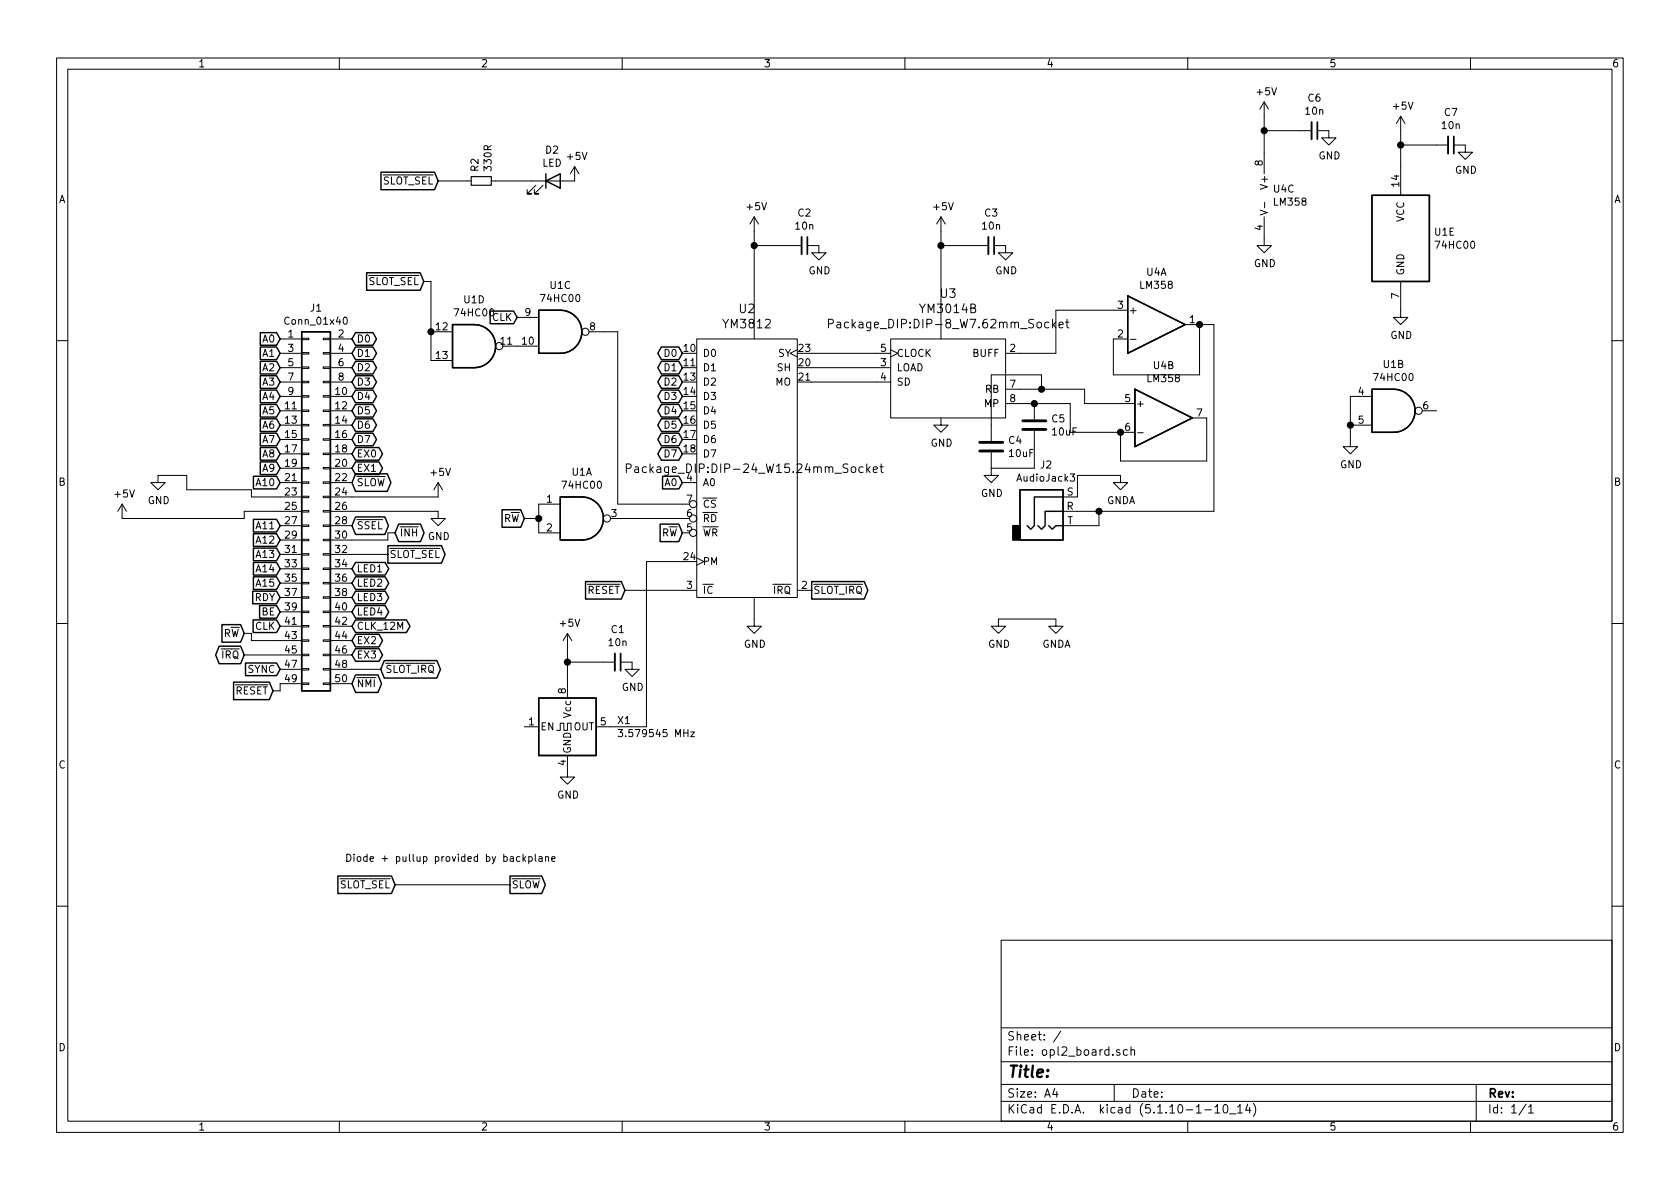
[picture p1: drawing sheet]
EESchema Schematic File Version 4
EELAYER 30 0
EELAYER END
$Descr A4 11693 8268
encoding utf-8
Sheet 1 1
Title ""
Date ""
Rev ""
Comp ""
Comment1 ""
Comment2 ""
Comment3 ""
Comment4 ""
$EndDescr
$Comp
L Connector_Generic:Conn_02x25_Odd_Even J1
U 1 1
P 2150 3550
F 0 "J1" H 2200 4967 50  0000 C CNN
F 1 "Conn_01x40" H 2200 4876 50  0000 C CNN
F 2 "Connector_PinHeader_2.54mm:PinHeader_2x25_P2.54mm_Horizontal" H 2150 3550 50  0001 C CNN
F 3 "~" H 2150 3550 50  0001 C CNN
	1    2150 3550
	1    0    0    -1  
$EndComp
$Comp
L power:+5V #PWR0101
U 1 1
P 3050 3450
F 0 "#PWR0101" H 3050 3300 50  0001 C CNN
F 1 "+5V" H 3065 3623 50  0000 C CNN
F 2 "" H 3050 3450 50  0001 C CNN
F 3 "" H 3050 3450 50  0001 C CNN
	1    3050 3450
	1    0    0    -1  
$EndComp
$Comp
L power:+5V #PWR0102
U 1 1
P 850 3600
F 0 "#PWR0102" H 850 3450 50  0001 C CNN
F 1 "+5V" H 865 3773 50  0000 C CNN
F 2 "" H 850 3600 50  0001 C CNN
F 3 "" H 850 3600 50  0001 C CNN
	1    850  3600
	1    0    0    -1  
$EndComp
Wire Wire Line
	1950 3550 1700 3550
$Comp
L power:GND #PWR0103
U 1 1
P 3050 3550
F 0 "#PWR0103" H 3050 3300 50  0001 C CNN
F 1 "GND" H 3055 3377 50  0000 C CNN
F 2 "" H 3050 3550 50  0001 C CNN
F 3 "" H 3050 3550 50  0001 C CNN
	1    3050 3550
	1    0    0    -1  
$EndComp
$Comp
L power:GND #PWR0104
U 1 1
P 1100 3300
F 0 "#PWR0104" H 1100 3050 50  0001 C CNN
F 1 "GND" H 1105 3127 50  0000 C CNN
F 2 "" H 1100 3300 50  0001 C CNN
F 3 "" H 1100 3300 50  0001 C CNN
	1    1100 3300
	1    0    0    -1  
$EndComp
Wire Wire Line
	1750 3450 1750 3400
Wire Wire Line
	1750 3450 1950 3450
Text GLabel 1950 2350 0    50   Input ~ 0
A0
Text GLabel 1950 2450 0    50   Input ~ 0
A1
Text GLabel 1950 2550 0    50   Input ~ 0
A2
Text GLabel 1950 2650 0    50   Input ~ 0
A3
Text GLabel 1950 2750 0    50   Input ~ 0
A4
Text GLabel 1950 2850 0    50   Input ~ 0
A5
Text GLabel 1950 2950 0    50   Input ~ 0
A6
Text GLabel 1950 3050 0    50   Input ~ 0
A7
Text GLabel 1950 3150 0    50   Input ~ 0
A8
Text GLabel 1950 3250 0    50   Input ~ 0
A9
Text GLabel 1950 3350 0    50   Input ~ 0
A10
Text GLabel 1950 3650 0    50   Input ~ 0
A11
Text GLabel 1950 3750 0    50   Input ~ 0
A12
Text GLabel 1950 3850 0    50   Input ~ 0
A13
Text GLabel 1950 3950 0    50   Input ~ 0
A14
Text GLabel 1950 4050 0    50   Input ~ 0
A15
Text GLabel 2450 2350 2    50   BiDi ~ 0
D0
Text GLabel 2450 2450 2    50   BiDi ~ 0
D1
Text GLabel 2450 2550 2    50   BiDi ~ 0
D2
Text GLabel 2450 2650 2    50   BiDi ~ 0
D3
Text GLabel 2450 2750 2    50   BiDi ~ 0
D4
Text GLabel 2450 2850 2    50   BiDi ~ 0
D5
Text GLabel 2450 2950 2    50   BiDi ~ 0
D6
Text GLabel 2450 3050 2    50   BiDi ~ 0
D7
Text GLabel 1900 4800 0    50   Input ~ 0
~RESET~
Text GLabel 2450 4750 2    50   BiDi ~ 0
~NMI~
Text GLabel 1950 4150 0    50   Input ~ 0
RDY
Text GLabel 1950 4250 0    50   Input ~ 0
BE
Text GLabel 1950 4350 0    50   Input ~ 0
CLK
Text GLabel 1700 4400 0    50   Input ~ 0
R~W~
Text GLabel 1950 4650 0    50   Input ~ 0
SYNC
Text GLabel 1700 4550 0    50   BiDi ~ 0
~IRQ~
Text GLabel 2650 4650 2    50   BiDi ~ 0
~SLOT_IRQ~
Text GLabel 2450 4550 2    50   BiDi ~ 0
EX3
Text GLabel 2450 4450 2    50   BiDi ~ 0
EX2
Text GLabel 2450 4350 2    50   BiDi ~ 0
CLK_12M
Wire Wire Line
	1700 3600 1700 3550
Wire Wire Line
	1700 4550 1950 4550
Text GLabel 2450 3650 2    50   BiDi ~ 0
~SSEL~
Text GLabel 2750 3700 2    50   BiDi ~ 0
~INH~
Text GLabel 2700 3850 2    50   Output ~ 0
~SLOT_SEL~
Text GLabel 2450 3950 2    50   BiDi ~ 0
LED1
Text GLabel 2450 4050 2    50   BiDi ~ 0
LED2
Text GLabel 2450 4150 2    50   BiDi ~ 0
LED3
Text GLabel 2450 4250 2    50   BiDi ~ 0
LED4
Text GLabel 2450 3150 2    50   BiDi ~ 0
EX0
Text GLabel 2450 3250 2    50   BiDi ~ 0
EX1
Text GLabel 2450 3350 2    50   BiDi ~ 0
~SLOW~
Wire Wire Line
	2450 3450 3050 3450
Wire Wire Line
	2450 3550 3050 3550
Wire Wire Line
	2750 3700 2700 3700
Wire Wire Line
	2700 3700 2700 3750
Wire Wire Line
	2700 3750 2450 3750
Wire Wire Line
	2650 4650 2450 4650
Wire Wire Line
	1900 4800 1950 4800
Wire Wire Line
	1950 4800 1950 4750
Wire Wire Line
	1700 4400 1750 4400
Wire Wire Line
	1750 4400 1750 4450
Wire Wire Line
	1750 4450 1950 4450
Wire Wire Line
	2700 3850 2450 3850
Wire Wire Line
	1300 3400 1750 3400
Wire Wire Line
	1300 3400 1300 3300
Wire Wire Line
	1300 3300 1100 3300
Wire Wire Line
	850  3600 1700 3600
Text GLabel 4750 2450 0    50   BiDi ~ 0
D0
Text GLabel 4750 2550 0    50   BiDi ~ 0
D1
Text GLabel 4750 2650 0    50   BiDi ~ 0
D2
Text GLabel 4750 2750 0    50   BiDi ~ 0
D3
Text GLabel 4750 2850 0    50   BiDi ~ 0
D4
Text GLabel 4750 2950 0    50   BiDi ~ 0
D5
Text GLabel 4750 3050 0    50   BiDi ~ 0
D6
Text GLabel 4750 3150 0    50   BiDi ~ 0
D7
Text GLabel 4750 3350 0    50   Input ~ 0
A0
Text GLabel 3650 3600 0    50   Input ~ 0
R~W~
Text GLabel 4750 3700 0    50   Input ~ 0
R~W~
Wire Wire Line
	4750 3600 4350 3600
$Comp
L power:+5V #PWR0105
U 1 1
P 9750 900
F 0 "#PWR0105" H 9750 750 50  0001 C CNN
F 1 "+5V" H 9765 1073 50  0000 C CNN
F 2 "" H 9750 900 50  0001 C CNN
F 3 "" H 9750 900 50  0001 C CNN
	1    9750 900 
	1    0    0    -1  
$EndComp
$Comp
L Device:C_Small C7
U 1 1
P 10100 1000
F 0 "C7" V 9871 1000 50  0000 C CNN
F 1 "10n" V 9962 1000 50  0000 C CNN
F 2 "Capacitor_THT:C_Disc_D4.3mm_W1.9mm_P5.00mm" H 10100 1000 50  0001 C CNN
F 3 "~" H 10100 1000 50  0001 C CNN
	1    10100 1000
	0    1    1    0   
$EndComp
Wire Wire Line
	9750 1150 9750 1000
Wire Wire Line
	10000 1000 9750 1000
Connection ~ 9750 1000
Wire Wire Line
	9750 1000 9750 900 
$Comp
L power:GND #PWR0106
U 1 1
P 10200 1000
F 0 "#PWR0106" H 10200 750 50  0001 C CNN
F 1 "GND" H 10205 827 50  0000 C CNN
F 2 "" H 10200 1000 50  0001 C CNN
F 3 "" H 10200 1000 50  0001 C CNN
	1    10200 1000
	1    0    0    -1  
$EndComp
Text GLabel 5650 4100 2    50   Output ~ 0
~SLOT_IRQ~
$Comp
L power:+5V #PWR0107
U 1 1
P 5250 1600
F 0 "#PWR0107" H 5250 1450 50  0001 C CNN
F 1 "+5V" H 5265 1773 50  0000 C CNN
F 2 "" H 5250 1600 50  0001 C CNN
F 3 "" H 5250 1600 50  0001 C CNN
	1    5250 1600
	1    0    0    -1  
$EndComp
$Comp
L Device:C_Small C2
U 1 1
P 5600 1700
F 0 "C2" V 5371 1700 50  0000 C CNN
F 1 "10n" V 5462 1700 50  0000 C CNN
F 2 "Capacitor_THT:C_Disc_D4.3mm_W1.9mm_P5.00mm" H 5600 1700 50  0001 C CNN
F 3 "~" H 5600 1700 50  0001 C CNN
	1    5600 1700
	0    1    1    0   
$EndComp
Wire Wire Line
	5500 1700 5250 1700
Connection ~ 5250 1700
Wire Wire Line
	5250 1700 5250 1600
$Comp
L power:GND #PWR0108
U 1 1
P 5700 1700
F 0 "#PWR0108" H 5700 1450 50  0001 C CNN
F 1 "GND" H 5705 1527 50  0000 C CNN
F 2 "" H 5700 1700 50  0001 C CNN
F 3 "" H 5700 1700 50  0001 C CNN
	1    5700 1700
	1    0    0    -1  
$EndComp
Wire Wire Line
	5250 1700 5250 2350
$Comp
L power:GND #PWR0109
U 1 1
P 5250 4300
F 0 "#PWR0109" H 5250 4050 50  0001 C CNN
F 1 "GND" H 5255 4127 50  0000 C CNN
F 2 "" H 5250 4300 50  0001 C CNN
F 3 "" H 5250 4300 50  0001 C CNN
	1    5250 4300
	1    0    0    -1  
$EndComp
Wire Wire Line
	5250 4300 5250 4150
Wire Wire Line
	6100 2450 5650 2450
Wire Wire Line
	6100 2550 5650 2550
Wire Wire Line
	6100 2650 5650 2650
Wire Wire Line
	7750 2150 7350 2150
Wire Wire Line
	7350 2150 7350 2450
Wire Wire Line
	7350 2450 7100 2450
Wire Wire Line
	7750 2350 7750 2600
Wire Wire Line
	7750 2600 8350 2600
Wire Wire Line
	8350 2600 8350 2250
$Comp
L power:GND #PWR0110
U 1 1
P 8800 1650
F 0 "#PWR0110" H 8800 1400 50  0001 C CNN
F 1 "GND" H 8805 1477 50  0000 C CNN
F 2 "" H 8800 1650 50  0001 C CNN
F 3 "" H 8800 1650 50  0001 C CNN
	1    8800 1650
	1    0    0    -1  
$EndComp
Wire Wire Line
	7800 3000 7800 3200
Wire Wire Line
	7800 3200 8400 3200
Wire Wire Line
	8400 3200 8400 2900
Wire Wire Line
	7100 2800 7200 2800
Wire Wire Line
	7450 2800 7450 3000
Wire Wire Line
	7450 3000 7800 3000
Wire Wire Line
	7100 2700 7250 2700
Wire Wire Line
	7550 2700 7550 2800
Wire Wire Line
	7550 2800 7800 2800
$Comp
L power:GNDA #PWR0111
U 1 1
P 7800 3300
F 0 "#PWR0111" H 7800 3050 50  0001 C CNN
F 1 "GNDA" H 7805 3127 50  0000 C CNN
F 2 "" H 7800 3300 50  0001 C CNN
F 3 "" H 7800 3300 50  0001 C CNN
	1    7800 3300
	1    0    0    -1  
$EndComp
Wire Wire Line
	7500 3550 7650 3550
Wire Wire Line
	8450 3550 8450 2250
Wire Wire Line
	8450 2250 8350 2250
Wire Wire Line
	7500 3650 7650 3650
Wire Wire Line
	7650 3650 7650 3550
Connection ~ 7650 3550
Wire Wire Line
	7650 3550 8450 3550
$Comp
L Connector:AudioJack3 J2
U 1 1
P 7300 3550
F 0 "J2" H 7282 3875 50  0000 C CNN
F 1 "AudioJack3" H 7282 3784 50  0000 C CNN
F 2 "Connector_Audio:Jack_3.5mm_CUI_SJ1-3533NG_Horizontal" H 7300 3550 50  0001 C CNN
F 3 "~" H 7300 3550 50  0001 C CNN
	1    7300 3550
	1    0    0    -1  
$EndComp
Wire Wire Line
	7500 3450 7500 3300
$Comp
L Device:C C5
U 1 1
P 7200 2950
F 0 "C5" H 7315 2996 50  0000 L CNN
F 1 "10uF" H 7315 2905 50  0000 L CNN
F 2 "Capacitor_THT:C_Disc_D4.3mm_W1.9mm_P5.00mm" H 7238 2800 50  0001 C CNN
F 3 "~" H 7200 2950 50  0001 C CNN
	1    7200 2950
	1    0    0    -1  
$EndComp
Connection ~ 7200 2800
Wire Wire Line
	7200 2800 7450 2800
$Comp
L Device:C C4
U 1 1
P 6900 3100
F 0 "C4" H 7015 3146 50  0000 L CNN
F 1 "10uF" H 7015 3055 50  0000 L CNN
F 2 "Capacitor_THT:C_Disc_D4.3mm_W1.9mm_P5.00mm" H 6938 2950 50  0001 C CNN
F 3 "~" H 6900 3100 50  0001 C CNN
	1    6900 3100
	1    0    0    -1  
$EndComp
Wire Wire Line
	6900 2950 6900 2600
Wire Wire Line
	6900 2600 7250 2600
Wire Wire Line
	7250 2600 7250 2700
Connection ~ 7250 2700
Wire Wire Line
	7250 2700 7550 2700
$Comp
L power:GND #PWR0112
U 1 1
P 6550 2900
F 0 "#PWR0112" H 6550 2650 50  0001 C CNN
F 1 "GND" H 6555 2727 50  0000 C CNN
F 2 "" H 6550 2900 50  0001 C CNN
F 3 "" H 6550 2900 50  0001 C CNN
	1    6550 2900
	1    0    0    -1  
$EndComp
$Comp
L power:+5V #PWR0113
U 1 1
P 6550 1600
F 0 "#PWR0113" H 6550 1450 50  0001 C CNN
F 1 "+5V" H 6565 1773 50  0000 C CNN
F 2 "" H 6550 1600 50  0001 C CNN
F 3 "" H 6550 1600 50  0001 C CNN
	1    6550 1600
	1    0    0    -1  
$EndComp
$Comp
L Device:C_Small C3
U 1 1
P 6900 1700
F 0 "C3" V 6671 1700 50  0000 C CNN
F 1 "10n" V 6762 1700 50  0000 C CNN
F 2 "Capacitor_THT:C_Disc_D4.3mm_W1.9mm_P5.00mm" H 6900 1700 50  0001 C CNN
F 3 "~" H 6900 1700 50  0001 C CNN
	1    6900 1700
	0    1    1    0   
$EndComp
Wire Wire Line
	6800 1700 6550 1700
Connection ~ 6550 1700
Wire Wire Line
	6550 1700 6550 1600
$Comp
L power:GND #PWR0114
U 1 1
P 7000 1700
F 0 "#PWR0114" H 7000 1450 50  0001 C CNN
F 1 "GND" H 7005 1527 50  0000 C CNN
F 2 "" H 7000 1700 50  0001 C CNN
F 3 "" H 7000 1700 50  0001 C CNN
	1    7000 1700
	1    0    0    -1  
$EndComp
Wire Wire Line
	6550 1700 6550 2350
$Comp
L Oscillator:CXO_DIP8 X1
U 1 1
P 3950 5050
F 0 "X1" H 4294 5096 50  0000 L CNN
F 1 "3.579545 MHz" H 4294 5005 50  0000 L CNN
F 2 "Oscillator:Oscillator_DIP-8" H 4400 4700 50  0001 C CNN
F 3 "http://cdn-reichelt.de/documents/datenblatt/B400/OSZI.pdf" H 3850 5050 50  0001 C CNN
	1    3950 5050
	1    0    0    -1  
$EndComp
$Comp
L power:+5V #PWR0115
U 1 1
P 3950 4500
F 0 "#PWR0115" H 3950 4350 50  0001 C CNN
F 1 "+5V" H 3965 4673 50  0000 C CNN
F 2 "" H 3950 4500 50  0001 C CNN
F 3 "" H 3950 4500 50  0001 C CNN
	1    3950 4500
	1    0    0    -1  
$EndComp
$Comp
L Device:C_Small C1
U 1 1
P 4300 4600
F 0 "C1" V 4071 4600 50  0000 C CNN
F 1 "10n" V 4162 4600 50  0000 C CNN
F 2 "Capacitor_THT:C_Disc_D4.3mm_W1.9mm_P5.00mm" H 4300 4600 50  0001 C CNN
F 3 "~" H 4300 4600 50  0001 C CNN
	1    4300 4600
	0    1    1    0   
$EndComp
Wire Wire Line
	3950 4750 3950 4600
Wire Wire Line
	4200 4600 3950 4600
Connection ~ 3950 4600
Wire Wire Line
	3950 4600 3950 4500
$Comp
L power:GND #PWR0116
U 1 1
P 4400 4600
F 0 "#PWR0116" H 4400 4350 50  0001 C CNN
F 1 "GND" H 4405 4427 50  0000 C CNN
F 2 "" H 4400 4600 50  0001 C CNN
F 3 "" H 4400 4600 50  0001 C CNN
	1    4400 4600
	1    0    0    -1  
$EndComp
$Comp
L power:GND #PWR0117
U 1 1
P 3950 5350
F 0 "#PWR0117" H 3950 5100 50  0001 C CNN
F 1 "GND" H 3955 5177 50  0000 C CNN
F 2 "" H 3950 5350 50  0001 C CNN
F 3 "" H 3950 5350 50  0001 C CNN
	1    3950 5350
	1    0    0    -1  
$EndComp
Wire Wire Line
	4750 3900 4500 3900
Wire Wire Line
	4500 3900 4500 5050
Wire Wire Line
	4500 5050 4250 5050
Text GLabel 4350 4100 0    50   Input ~ 0
~RESET~
Wire Wire Line
	4750 4100 4350 4100
$Comp
L power:+5V #PWR0118
U 1 1
P 8800 800
F 0 "#PWR0118" H 8800 650 50  0001 C CNN
F 1 "+5V" H 8815 973 50  0000 C CNN
F 2 "" H 8800 800 50  0001 C CNN
F 3 "" H 8800 800 50  0001 C CNN
	1    8800 800 
	1    0    0    -1  
$EndComp
$Comp
L Device:C_Small C6
U 1 1
P 9150 900
F 0 "C6" V 8921 900 50  0000 C CNN
F 1 "10n" V 9012 900 50  0000 C CNN
F 2 "Capacitor_THT:C_Disc_D4.3mm_W1.9mm_P5.00mm" H 9150 900 50  0001 C CNN
F 3 "~" H 9150 900 50  0001 C CNN
	1    9150 900 
	0    1    1    0   
$EndComp
Wire Wire Line
	8800 1050 8800 900 
Wire Wire Line
	9050 900  8800 900 
Connection ~ 8800 900 
Wire Wire Line
	8800 900  8800 800 
$Comp
L power:GND #PWR0119
U 1 1
P 9250 900
F 0 "#PWR0119" H 9250 650 50  0001 C CNN
F 1 "GND" H 9255 727 50  0000 C CNN
F 2 "" H 9250 900 50  0001 C CNN
F 3 "" H 9250 900 50  0001 C CNN
	1    9250 900 
	1    0    0    -1  
$EndComp
Text GLabel 2750 6150 0    50   Input ~ 0
~SLOT_SEL~
Text GLabel 3550 6150 2    50   Output ~ 0
~SLOW~
$Comp
L 74xx:74HC00 U1
U 1 1
P 4050 3600
F 0 "U1" H 4050 3925 50  0000 C CNN
F 1 "74HC00" H 4050 3834 50  0000 C CNN
F 2 "Package_DIP:DIP-14_W7.62mm_Socket" H 4050 3600 50  0001 C CNN
F 3 "http://www.ti.com/lit/gpn/sn74hc00" H 4050 3600 50  0001 C CNN
	1    4050 3600
	1    0    0    -1  
$EndComp
Wire Wire Line
	3750 3700 3750 3600
Wire Wire Line
	3750 3600 3650 3600
Wire Wire Line
	3750 3500 3750 3600
Connection ~ 3750 3600
$Comp
L 74xx:74HC00 U1
U 2 1
P 9700 2850
F 0 "U1" H 9700 3175 50  0000 C CNN
F 1 "74HC00" H 9700 3084 50  0000 C CNN
F 2 "Package_DIP:DIP-14_W7.62mm_Socket" H 9700 2850 50  0001 C CNN
F 3 "http://www.ti.com/lit/gpn/sn74hc00" H 9700 2850 50  0001 C CNN
	2    9700 2850
	1    0    0    -1  
$EndComp
$Comp
L 74xx:74HC00 U1
U 3 1
P 3900 2300
F 0 "U1" H 3900 2625 50  0000 C CNN
F 1 "74HC00" H 3900 2534 50  0000 C CNN
F 2 "Package_DIP:DIP-14_W7.62mm_Socket" H 3900 2300 50  0001 C CNN
F 3 "http://www.ti.com/lit/gpn/sn74hc00" H 3900 2300 50  0001 C CNN
	3    3900 2300
	1    0    0    -1  
$EndComp
$Comp
L 74xx:74HC00 U1
U 4 1
P 3300 2400
F 0 "U1" H 3300 2725 50  0000 C CNN
F 1 "74HC00" H 3300 2634 50  0000 C CNN
F 2 "Package_DIP:DIP-14_W7.62mm_Socket" H 3300 2400 50  0001 C CNN
F 3 "http://www.ti.com/lit/gpn/sn74hc00" H 3300 2400 50  0001 C CNN
	4    3300 2400
	1    0    0    -1  
$EndComp
$Comp
L 74xx:74HC00 U1
U 5 1
P 9750 1650
F 0 "U1" H 9980 1696 50  0000 L CNN
F 1 "74HC00" H 9980 1605 50  0000 L CNN
F 2 "Package_DIP:DIP-14_W7.62mm_Socket" H 9750 1650 50  0001 C CNN
F 3 "http://www.ti.com/lit/gpn/sn74hc00" H 9750 1650 50  0001 C CNN
	5    9750 1650
	1    0    0    -1  
$EndComp
$Comp
L power:GND #PWR0121
U 1 1
P 9750 2150
F 0 "#PWR0121" H 9750 1900 50  0001 C CNN
F 1 "GND" H 9755 1977 50  0000 C CNN
F 2 "" H 9750 2150 50  0001 C CNN
F 3 "" H 9750 2150 50  0001 C CNN
	1    9750 2150
	1    0    0    -1  
$EndComp
Text GLabel 3600 2200 0    50   Input ~ 0
CLK
Text GLabel 2950 1950 0    50   Input ~ 0
~SLOT_SEL~
Wire Wire Line
	4750 3500 4300 3500
Wire Wire Line
	4300 3500 4300 2300
Wire Wire Line
	4300 2300 4200 2300
Wire Wire Line
	3000 1950 2950 1950
$Comp
L power:GND #PWR0122
U 1 1
P 9400 3050
F 0 "#PWR0122" H 9400 2800 50  0001 C CNN
F 1 "GND" H 9405 2877 50  0000 C CNN
F 2 "" H 9400 3050 50  0001 C CNN
F 3 "" H 9400 3050 50  0001 C CNN
	1    9400 3050
	1    0    0    -1  
$EndComp
Wire Wire Line
	9400 3050 9400 2950
Connection ~ 9400 2950
Wire Wire Line
	9400 2950 9400 2750
Wire Wire Line
	3000 1950 3000 2300
Wire Wire Line
	3000 2500 3000 2300
Connection ~ 3000 2300
$Comp
L Device:LED D2
U 1 1
P 3850 1250
F 0 "D2" H 3843 1467 50  0000 C CNN
F 1 "LED" H 3843 1376 50  0000 C CNN
F 2 "LED_THT:LED_D3.0mm_Horizontal_O3.81mm_Z6.0mm" H 3850 1250 50  0001 C CNN
F 3 "~" H 3850 1250 50  0001 C CNN
	1    3850 1250
	1    0    0    -1  
$EndComp
Text GLabel 3050 1250 0    50   Input ~ 0
~SLOT_SEL~
$Comp
L power:+5V #PWR0123
U 1 1
P 4000 1250
F 0 "#PWR0123" H 4000 1100 50  0001 C CNN
F 1 "+5V" H 4015 1423 50  0000 C CNN
F 2 "" H 4000 1250 50  0001 C CNN
F 3 "" H 4000 1250 50  0001 C CNN
	1    4000 1250
	1    0    0    -1  
$EndComp
$Comp
L Device:R_Small R2
U 1 1
P 3350 1250
F 0 "R2" H 3409 1296 50  0000 L CNN
F 1 "330R" H 3409 1205 50  0000 L CNN
F 2 "Resistor_THT:R_Axial_DIN0207_L6.3mm_D2.5mm_P10.16mm_Horizontal" H 3350 1250 50  0001 C CNN
F 3 "~" H 3350 1250 50  0001 C CNN
	1    3350 1250
	0    -1   -1   0   
$EndComp
Wire Wire Line
	3700 1250 3450 1250
$Comp
L Amplifier_Operational:LM358 U4
U 1 1
P 8050 2250
F 0 "U4" H 8050 2617 50  0000 C CNN
F 1 "LM358" H 8050 2526 50  0000 C CNN
F 2 "Package_DIP:DIP-8_W7.62mm_Socket" H 8050 2250 50  0001 C CNN
F 3 "http://www.ti.com/lit/ds/symlink/lm2904-n.pdf" H 8050 2250 50  0001 C CNN
	1    8050 2250
	1    0    0    -1  
$EndComp
Connection ~ 8350 2250
$Comp
L Amplifier_Operational:LM358 U4
U 2 1
P 8100 2900
F 0 "U4" H 8100 3267 50  0000 C CNN
F 1 "LM358" H 8100 3176 50  0000 C CNN
F 2 "Package_DIP:DIP-8_W7.62mm_Socket" H 8100 2900 50  0001 C CNN
F 3 "http://www.ti.com/lit/ds/symlink/lm2904-n.pdf" H 8100 2900 50  0001 C CNN
	2    8100 2900
	1    0    0    -1  
$EndComp
Connection ~ 7800 3000
$Comp
L Amplifier_Operational:LM358 U4
U 3 1
P 8900 1350
F 0 "U4" H 8858 1396 50  0000 L CNN
F 1 "LM358" H 8858 1305 50  0000 L CNN
F 2 "Package_DIP:DIP-8_W7.62mm_Socket" H 8900 1350 50  0001 C CNN
F 3 "http://www.ti.com/lit/ds/symlink/lm2904-n.pdf" H 8900 1350 50  0001 C CNN
	3    8900 1350
	1    0    0    -1  
$EndComp
Wire Wire Line
	3550 6150 2750 6150
Text Notes 2400 6000 0    50   ~ 0
Diode + pullup provided by backplane
$Comp
L power:GND #PWR0120
U 1 1
P 6950 4300
F 0 "#PWR0120" H 6950 4050 50  0001 C CNN
F 1 "GND" H 6955 4127 50  0000 C CNN
F 2 "" H 6950 4300 50  0001 C CNN
F 3 "" H 6950 4300 50  0001 C CNN
	1    6950 4300
	1    0    0    -1  
$EndComp
$Comp
L power:GNDA #PWR0124
U 1 1
P 7350 4300
F 0 "#PWR0124" H 7350 4050 50  0001 C CNN
F 1 "GNDA" H 7355 4127 50  0000 C CNN
F 2 "" H 7350 4300 50  0001 C CNN
F 3 "" H 7350 4300 50  0001 C CNN
	1    7350 4300
	1    0    0    -1  
$EndComp
Wire Wire Line
	7500 3300 7800 3300
Wire Wire Line
	7200 3100 7200 3250
Wire Wire Line
	7200 3250 6900 3250
$Comp
L power:GND #PWR0125
U 1 1
P 6900 3250
F 0 "#PWR0125" H 6900 3000 50  0001 C CNN
F 1 "GND" H 6905 3077 50  0000 C CNN
F 2 "" H 6900 3250 50  0001 C CNN
F 3 "" H 6900 3250 50  0001 C CNN
	1    6900 3250
	1    0    0    -1  
$EndComp
$Comp
L opl2_board-rescue:YM3014B-adlib U3
U 1 1
P 6550 2550
F 0 "U3" H 6600 3069 60  0000 C CNN
F 1 "YM3014B" H 6600 2963 60  0000 C CNN
F 2 "Package_DIP:DIP-8_W7.62mm_Socket" H 6600 2857 60  0000 C CNN
F 3 "" H 6550 2550 60  0000 C CNN
	1    6550 2550
	1    0    0    -1  
$EndComp
$Comp
L opl2_board-rescue:YM3812-adlib U2
U 1 1
P 5250 3150
F 0 "U2" H 5200 4163 60  0000 C CNN
F 1 "YM3812" H 5200 4057 60  0000 C CNN
F 2 "Package_DIP:DIP-24_W15.24mm_Socket" H 5250 3050 60  0000 C CNN
F 3 "" H 5250 3150 60  0000 C CNN
	1    5250 3150
	1    0    0    -1  
$EndComp
Wire Wire Line
	7350 4300 6950 4300
Wire Wire Line
	3050 1250 3250 1250
$EndSCHEMATC
